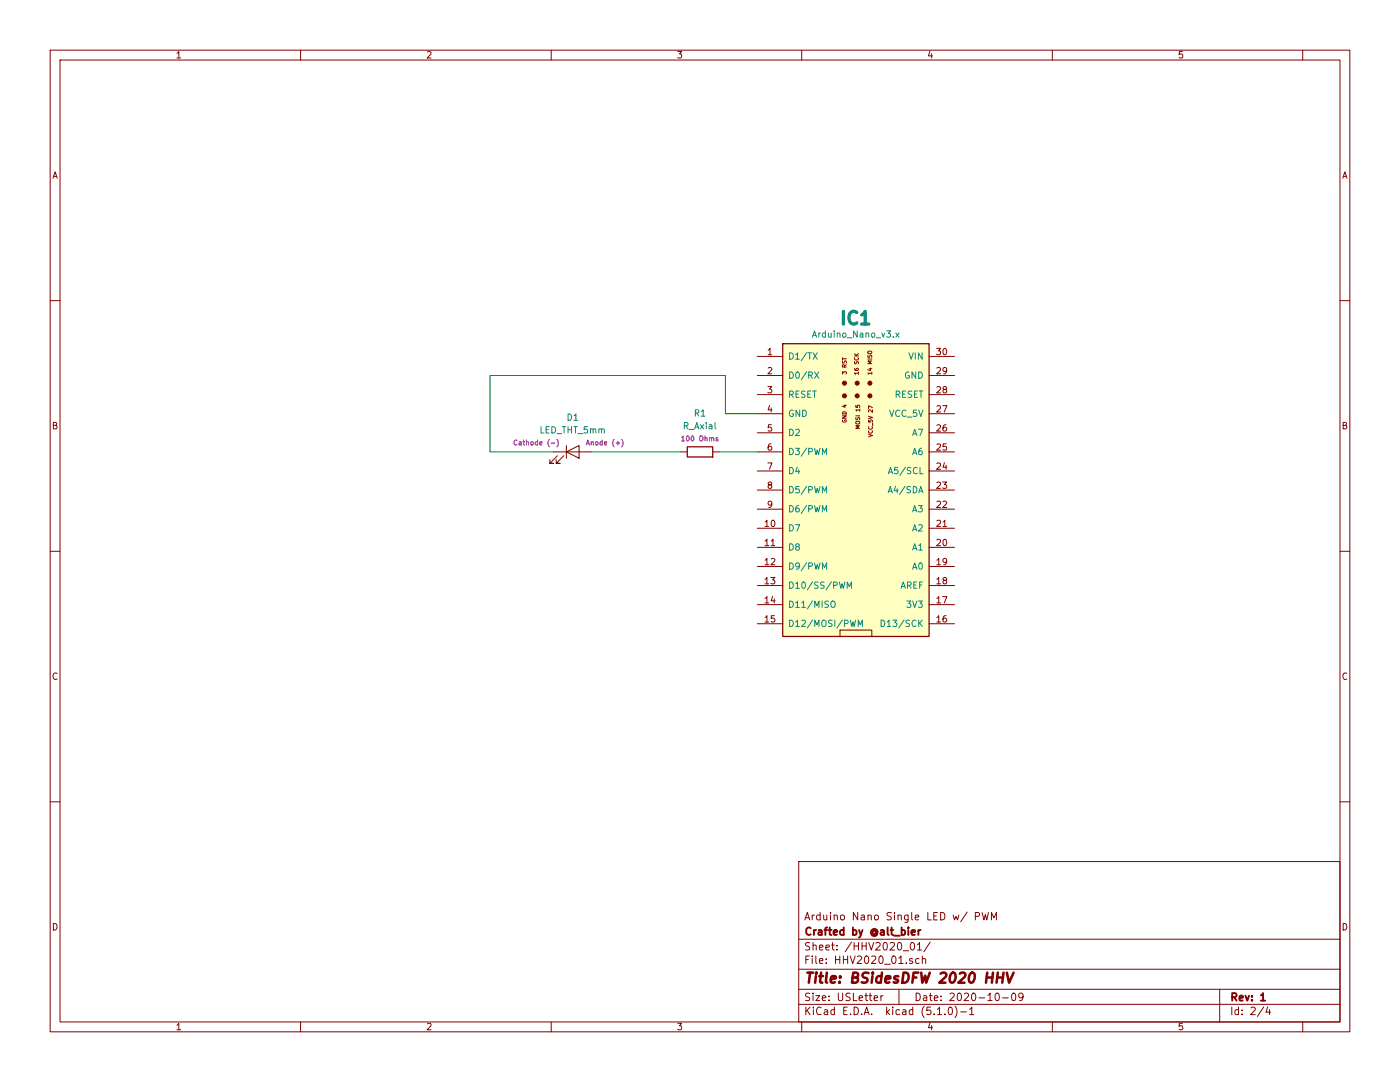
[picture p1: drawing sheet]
EESchema Schematic File Version 4
LIBS:HHV2020-cache
EELAYER 29 0
EELAYER END
$Descr USLetter 11000 8500
encoding utf-8
Sheet 2 4
Title "BSidesDFW 2020 HHV"
Date "2020-10-09"
Rev "1"
Comp "Crafted by @alt_bier"
Comment1 "Arduino Nano Single LED w/ PWM"
Comment2 ""
Comment3 ""
Comment4 ""
$EndDescr
$Comp
L 0_local:Arduino_Nano_v3.x IC1
U 1 1
P 6250 3850
F 0 "IC1" H 6725 5203 100 0000 C CNB
F 1 "Arduino_Nano_v3.x" H 6725 5075 50  0000 C CNN
F 2 "0_local:Arduino_Nano_WithMountingHoles" V 6900 3000 50  0001 L CNN
F 3 "http://www.mouser.com/pdfdocs/Gravitech_Arduino_Nano3_0.pdf" H 5950 4450 50  0001 C CNN
	1    6250 3850
	1    0    0    -1  
$EndComp
$Comp
L 0_local:R_Axial R1
U 1 1
P 5500 3550
F 0 "R1" V 5800 3550 50  0000 C CNN
F 1 "R_Axial" V 5700 3550 50  0000 C CNN
F 2 "0_local:R_Axial_DIN0207_L6.3mm_D2.5mm_P7.62mm_Horizontal" V 5430 3550 50  0001 C CNN
F 3 "~" H 5500 3550 50  0001 C CNN
F 4 "100 Ohms" V 5600 3550 39  0000 C CNN "Resistance"
	1    5500 3550
	0    -1   -1   0   
$EndComp
$Comp
L 0_local:LED_THT_5mm D1
U 1 1
P 4500 3550
F 0 "D1" H 4500 3850 50  0000 C TNN
F 1 "LED_THT_5mm" H 4500 3750 50  0000 C TNN
F 2 "0_local:LED_D5.0mm-2" H 4500 3300 50  0001 C TNN
F 3 "~" H 4500 3550 50  0001 C BNN
F 4 "Anode (+)" H 4600 3600 39  0000 L BNN "Note1"
F 5 "Cathode (-)" H 4400 3600 39  0000 R BNN "Note2"
	1    4500 3550
	1    0    0    -1  
$EndComp
Wire Wire Line
	5950 3550 5650 3550
Wire Wire Line
	5350 3550 4650 3550
Wire Wire Line
	4350 3550 3850 3550
Wire Wire Line
	3850 3550 3850 2950
Wire Wire Line
	3850 2950 5700 2950
Wire Wire Line
	5700 2950 5700 3250
Wire Wire Line
	5700 3250 5950 3250
$EndSCHEMATC
